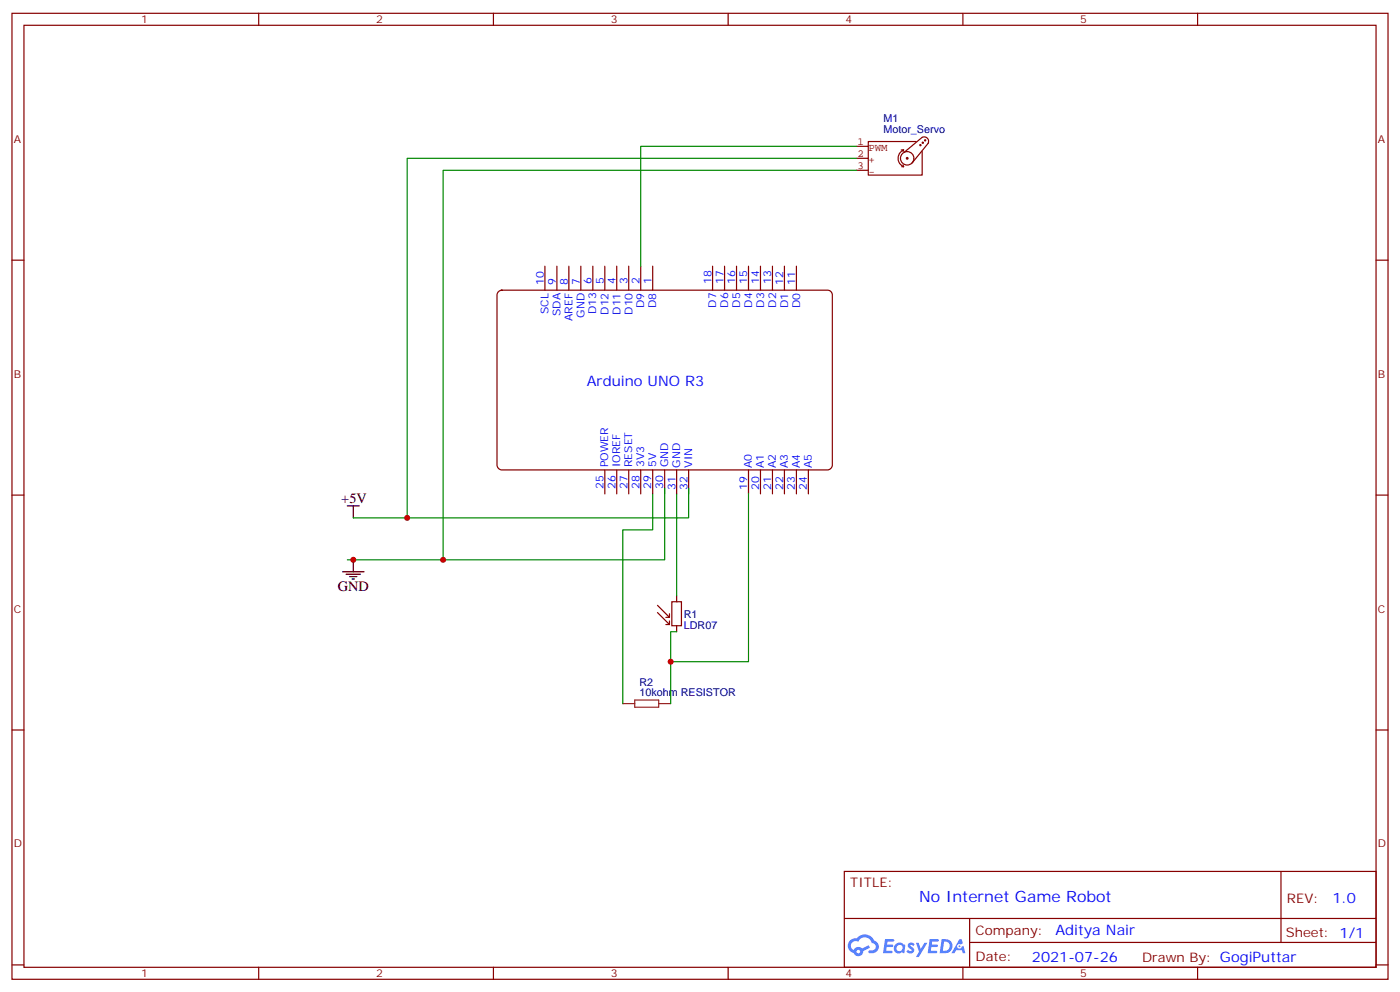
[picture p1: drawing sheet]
<svg xmlns="http://www.w3.org/2000/svg" width="412mm" height="292mm" viewBox="0 0 412 292" stroke-linecap="round" stroke-linejoin="round" font-family="sans-serif">
<g fill="none" stroke="#870000" stroke-width=".35">
<path d="M3.5 3.9h405.4v284.4h-405.4zM7.1 7.4h398.2v277.3h-398.2zM76.2 3.9v3.5M145.3 3.9v3.5M214.5 3.9v3.5M283.6 3.9v3.5M352.8 3.9v3.5M3.5 76.6h3.6M405.3 76.6h3.6M3.5 145.7h3.6M405.3 145.7h3.6M3.5 214.9h3.6"/>
<path d="M405.3 214.9h3.6M248.7 256.5h156.6v28.2h-156.6zM377.3 256.5v20.9M248.7 270.4h156.5M285.6 277.4h119.6M285.6 270.4v14.1M3.5 284h3.6M76.2 284.7v3.6M145.3 284.7v3.6M214.5 284.7v3.6M283.6 284.7v3.6M352.8 284.7v3.6"/>
<path d="M405.3 284h3.6"/>
</g>
<g fill="#5487ff">
<path d="M267.7 277.7a1.22 1.22 0 0 1 1.7 .2l-.4 .6a.47 .47 0 0 0-.3-.4 .47 .47 0 0 0-.5 .2l.1 .2a1.14 1.14 0 0 1 .8 1.8 1.14 1.14 0 0 1-1.9 0l-.2-.2 .5-.6 .7 .5a.29 .29 0 0 0 .3-.3 .29 .29 0 0 0-.2-.3 1.04 1.04 0 0 1-.6-1.7z"/>
<path d="M260.7 276.4h2.4l.3 .2-.2 .5-1.8 .1-.1 .8h1.5l.3 .4-.3 .4h-1.6l-.2 1.1h1.7l.2 .3-.2 .3-2.6 .1z"/>
<path d="M273.8 276.4h2.4l.3 .2-.1 .5-1.8 .1-.2 .8h1.6l.3 .4-.4 .4h-1.6l-.1 1.1h1.7l.2 .3-.2 .3-2.6 .1z"/>
<path d="M282.6 276.4h.7l.3 1.3-.6 .3a.69 .69 0 0 0-1 .3 .69 .69 0 0 0 .4 .9 .69 .69 0 0 0 .9-.6l.5-.2 .6 2.2h-.8l-.2-.9h-1.8l-.5 .9h-.8z"/>
<path d="M269.8 277.5h.8l.6 1.8 1.1-1.8h.9l-2.6 4.2h-.8l.9-1.5z"/>
<path d="M277.4 276.4l-.6 4.2h1.3a2.11 2.11 0 0 0 2.5-2.1 2.11 2.11 0 0 0-2.5-2.1zM278.1 277.2a1.39 1.39 0 0 1 1.7 1.4 1.39 1.39 0 0 1-1.8 1.3h-.3z"/>
<path d="M263.7 278.1a1.54 1.54 0 0 0-.1 2.1 1.54 1.54 0 0 0 2.2 .1l.6 .3 .3-2.3-.2-.3h-.4a1.49 1.49 0 0 0-2.4 .1zM264 279.1a.94 .94 0 0 1 1.8 0 .94 .94 0 0 1-1.8 0z"/>
<path d="M250.4 276.8a2.18 2.18 0 0 0 1.1 3.7 1.44 1.44 0 0 0 1.6 .9 1.44 1.44 0 0 0 1.2-1.4l2-1-.5-.8-1.9 1a1.47 1.47 0 0 0-2.4 .4 1.39 1.39 0 0 1-.7-1.9 1.39 1.39 0 0 1 2-.5 2.12 2.12 0 0 1 2.2-1.3 2.12 2.12 0 0 1 1.9 1.7 1.14 1.14 0 0 1 1.1 1.4 1.14 1.14 0 0 1-1.7 .7 .43 .43 0 0 0-.5 .4 .43 .43 0 0 0 .4 .5 1.98 1.98 0 0 0 2.5-1.2 1.98 1.98 0 0 0-1.2-2.6 3.1 3.1 0 0 0-5.3-.6l-.9 .1zM252.3 280.1a.55 .55 0 0 1 1.1 0 .55 .55 0 0 1-1.1 0z"/>
<circle cx="282.6" cy="278.5" r=".26"/>
</g>
<g fill="none" stroke="#870000" stroke-width=".35">
<path d="M160.5 78.4v7M164 78.4v7M167.6 78.4v7M171.1 78.4v7M174.6 78.4v7M178.2 78.4v7M181.7 78.4v7M185.2 78.4v7M188.7 78.4v7M192.3 78.4v7M209.9 78.4v7M213.4 78.4v7"/>
<path d="M217 78.4v7M220.5 78.4v7M224 78.4v7M227.5 78.4v7M231.1 78.4v7M234.6 78.4v7M178.2 138.3v7.1M181.7 138.3v7.1M185.2 138.3v7.1M188.7 138.3v7.1M192.3 138.3v7.1M195.8 138.3v7.1"/>
<path d="M199.3 138.3v7.1M202.8 138.3v7.1M220.5 138.3v7.1M224 138.3v7.1M227.5 138.3v7.1M231.1 138.3v7.1M234.6 138.3v7.1M238.1 138.3v7.1"/>
</g>
<path d="M146.7 86l1.1-.6h96a1.41 1.41 0 0 1 1.4 1.4v50.1a1.51 1.51 0 0 1-1.4 1.4h-96a1.51 1.51 0 0 1-1.4-1.4v-50.1z" fill="none" stroke="#800000" stroke-width=".35"/>
<g fill="none" stroke="#850000" stroke-width=".35">
<path d="M252.2 43.1h3.6M252.2 46.6h3.6M252.2 50.1h3.6M265.5 44.1h.7M265.6 49.1h.6M266 48.5l.2 .6M266.2 44.1l-.2 .6M266.2 44.1a2.68 2.68 0 0 0-1.7 2.5 2.68 2.68 0 0 0 1.7 2.5M266.3 44.8l5.3-4.4a1.31 1.31 0 0 1 1.6 .3 1.31 1.31 0 0 1 .2 1.5l-4.8 5.8M267.5 46.6l-.3-.2-.2 .2 .4 .2M269.2 46.6a1.98 1.98 0 0 0-2.9-1.7 1.98 1.98 0 0 0-.2 3.4 1.98 1.98 0 0 0 3.1-1.5M269.9 41.7h-14.1v9.8h15.8v-7"/>
<path d="M271.3 42.7l-.2-.2-.2 .2 .3 .1M272 42l-.2-.2-.2 .2 .3 .1M272.7 41.3l-.2-.2-.2 .2 .4 .1M193.7 178.2l3.5 3.5M197.9 177.1h2.8v7.1h-2.8zM199.3 175.4v1.7M193.7 180.3l3.5 3.5M196.1 183.8h1.1M196.1 181.7h1.1M197.2 180.7v1M197.2 182.8v1M199.3 184.2v1.7"/>
</g>
<path d="M183.4 207.1h3.6M187 206.1h7v2.1h-7zM194 207.1h3.6" fill="none" stroke="#8c2424" stroke-width=".35"/>
<path d="M252.2 46.6h-132.3v105.8M252.2 50.1h-121.7v114.7M252.2 43.1h-63.5v35.3M192.3 145.4v10.6h-8.9v51.1M195.8 143.6v21.2h-93.5M199.3 145.4v30M202.8 143.6v8.8h-98.7M220.5 145.4v49.4h-22.9M199.3 185.9h-1.7v21.2" fill="none" stroke="#008700" stroke-width=".35"/>
<path d="M102.3 148.9h3.5M104.1 148.9v3.5M100.9 168.3h6.3M102 169h4.2M103 169.7h2.1M103.7 170.4h.7M104.1 164.8v3.5" fill="none" stroke="#000" stroke-width=".35"/>
<g fill="#c00">
<circle cx="197.6" cy="194.8" r=".88"/>
<circle cx="104.1" cy="164.8" r=".88"/>
<circle cx="119.9" cy="152.4" r=".88"/>
<circle cx="130.5" cy="164.8" r=".88"/>
</g>
<text font-size="4.6" fill="#00f" x="270.8" y="265.5">No Internet Game Robot</text>
<g font-size="4.2" fill="#00f">
<text x="172.9" y="113.6">Arduino UNO R3</text>
<text x="392.5" y="265.8">1.0</text>
<text x="310.9" y="275.3">Aditya Nair</text>
<text x="304" y="283.1">2021-07-26</text>
</g>
<g font-size="4.2">
<text x="100.5" y="148.2">+5V</text>
<text x="99.5" y="174">GND</text>
</g>
<g font-size="3.9" fill="#800">
<text x="250.5" y="261.1">TITLE:</text>
<text x="379.1" y="265.8">REV:</text>
<text x="287.4" y="275.3">Company:</text>
<text x="378.7" y="275.9">Sheet: 1/1</text>
<text x="287.4" y="283">Date:</text>
<text x="336.4" y="283.1">Drawn By: GogiPuttar</text>
</g>
<g font-size="3.2" fill="#800">
<text x="41.6" y="6.9">1</text>
<text x="110.8" y="6.9">2</text>
<text x="179.9" y="6.9">3</text>
<text x="249.1" y="6.9">4</text>
<text x="318.2" y="6.9">5</text>
<text x="4.1" y="42">A</text>
<text x="405.9" y="42">A</text>
<text x="4.1" y="111.2">B</text>
<text x="405.9" y="111.2">B</text>
<text x="4.1" y="180.3">C</text>
<text x="405.9" y="180.3">C</text>
<text x="4.1" y="249.4">D</text>
<text x="405.9" y="249.4">D</text>
<text x="41.6" y="287.7">1</text>
<text x="110.8" y="287.7">2</text>
<text x="179.9" y="287.7">3</text>
<text x="249.1" y="287.7">4</text>
<text x="318.2" y="287.7">5</text>
</g>
<g font-size="3.2" fill="#000080">
<text x="260.2" y="35.8">M1</text>
<text x="260.2" y="39">Motor_Servo</text>
<text x="201.4" y="185">LDR07</text>
<text x="201.4" y="181.8">R1</text>
<text x="188.4" y="201.8">R2</text>
<text x="188.4" y="205">10kohm RESISTOR</text>
</g>
<g font-size="3.2" fill="#840000">
<text x="252.6" y="42.7">1</text>
<text x="252.6" y="46.2">2</text>
<text x="255.8" y="44.6">PWM</text>
<text x="252.6" y="49.8">3</text>
<text x="255.8" y="48.1">+</text>
<text x="255.8" y="51.6">-</text>
</g>
<g font-size="3.2" fill="#00f">
<text x="160.2" y="83.8" transform="rotate(-90 160.2 83.8)">10</text>
<text x="163.7" y="83.8" transform="rotate(-90 163.7 83.8)">9</text>
<text x="167.2" y="83.8" transform="rotate(-90 167.2 83.8)">8</text>
<text x="170.8" y="83.8" transform="rotate(-90 170.8 83.8)">7</text>
<text x="174.2" y="83.6" transform="rotate(-90 174.2 83.6)">6</text>
<text x="177.9" y="83.7" transform="rotate(-90 177.9 83.7)">5</text>
<text x="181.3" y="83.7" transform="rotate(-90 181.3 83.7)">4</text>
<text x="184.9" y="83.7" transform="rotate(-90 184.9 83.7)">3</text>
<text x="188.4" y="83.7" transform="rotate(-90 188.4 83.7)">2</text>
<text x="191.9" y="83.7" transform="rotate(-90 191.9 83.7)">1</text>
<text x="209.5" y="83.6" transform="rotate(-90 209.5 83.6)">18</text>
<text x="213.1" y="83.6" transform="rotate(-90 213.1 83.6)">17</text>
<text x="216.6" y="83.6" transform="rotate(-90 216.6 83.6)">16</text>
<text x="220.1" y="83.6" transform="rotate(-90 220.1 83.6)">15</text>
<text x="223.7" y="83.6" transform="rotate(-90 223.7 83.6)">14</text>
<text x="227.2" y="83.6" transform="rotate(-90 227.2 83.6)">13</text>
<text x="230.7" y="83.8" transform="rotate(-90 230.7 83.8)">12</text>
<text x="234.3" y="83.8" transform="rotate(-90 234.3 83.8)">11</text>
<text x="161.6" y="92.4" transform="rotate(-90 161.6 92.4)">SCL</text>
<text x="165.1" y="93.1" transform="rotate(-90 165.1 93.1)">SDA</text>
<text x="168.7" y="94.5" transform="rotate(-90 168.7 94.5)">AREF</text>
<text x="172.2" y="93.6" transform="rotate(-90 172.2 93.6)">GND</text>
<text x="175.6" y="92.5" transform="rotate(-90 175.6 92.5)">D13</text>
<text x="179.3" y="92.6" transform="rotate(-90 179.3 92.6)">D12</text>
<text x="182.7" y="92.6" transform="rotate(-90 182.7 92.6)">D11</text>
<text x="186.3" y="92.6" transform="rotate(-90 186.3 92.6)">D10</text>
<text x="189.8" y="90.6" transform="rotate(-90 189.8 90.6)">D9</text>
<text x="193.3" y="90.6" transform="rotate(-90 193.3 90.6)">D8</text>
<text x="211" y="90.6" transform="rotate(-90 211 90.6)">D7</text>
<text x="214.5" y="90.6" transform="rotate(-90 214.5 90.6)">D6</text>
<text x="218" y="90.6" transform="rotate(-90 218 90.6)">D5</text>
<text x="221.5" y="90.6" transform="rotate(-90 221.5 90.6)">D4</text>
<text x="225.1" y="90.6" transform="rotate(-90 225.1 90.6)">D3</text>
<text x="228.6" y="90.6" transform="rotate(-90 228.6 90.6)">D2</text>
<text x="232.2" y="90.7" transform="rotate(-90 232.2 90.7)">D1</text>
<text x="235.7" y="90.7" transform="rotate(-90 235.7 90.7)">D0</text>
<text x="179.2" y="137.5" transform="rotate(-90 179.2 137.5)">POWER</text>
<text x="182.7" y="137.5" transform="rotate(-90 182.7 137.5)">IOREF</text>
<text x="186.2" y="137.5" transform="rotate(-90 186.2 137.5)">RESET</text>
<text x="189.7" y="137.5" transform="rotate(-90 189.7 137.5)">3V3</text>
<text x="193.3" y="137.5" transform="rotate(-90 193.3 137.5)">5V</text>
<text x="196.8" y="137.5" transform="rotate(-90 196.8 137.5)">GND</text>
<text x="200.4" y="137.6" transform="rotate(-90 200.4 137.6)">GND</text>
<text x="203.9" y="137.6" transform="rotate(-90 203.9 137.6)">VIN</text>
<text x="221.5" y="137.7" transform="rotate(-90 221.5 137.7)">A0</text>
<text x="225" y="137.7" transform="rotate(-90 225 137.7)">A1</text>
<text x="228.5" y="137.7" transform="rotate(-90 228.5 137.7)">A2</text>
<text x="232.1" y="137.7" transform="rotate(-90 232.1 137.7)">A3</text>
<text x="235.6" y="137.7" transform="rotate(-90 235.6 137.7)">A4</text>
<text x="239.1" y="137.7" transform="rotate(-90 239.1 137.7)">A5</text>
<text x="177.8" y="144" transform="rotate(-90 177.8 144)">25</text>
<text x="181.3" y="144" transform="rotate(-90 181.3 144)">26</text>
<text x="184.8" y="144" transform="rotate(-90 184.8 144)">27</text>
<text x="188.3" y="144" transform="rotate(-90 188.3 144)">28</text>
<text x="191.9" y="144" transform="rotate(-90 191.9 144)">29</text>
<text x="195.4" y="144" transform="rotate(-90 195.4 144)">30</text>
<text x="199" y="144.1" transform="rotate(-90 199 144.1)">31</text>
<text x="202.5" y="144.1" transform="rotate(-90 202.5 144.1)">32</text>
<text x="220.1" y="144.2" transform="rotate(-90 220.1 144.2)">19</text>
<text x="223.6" y="144.2" transform="rotate(-90 223.6 144.2)">20</text>
<text x="227.1" y="144.2" transform="rotate(-90 227.1 144.2)">21</text>
<text x="230.6" y="144.2" transform="rotate(-90 230.6 144.2)">22</text>
<text x="234.2" y="144.2" transform="rotate(-90 234.2 144.2)">23</text>
<text x="237.7" y="144.2" transform="rotate(-90 237.7 144.2)">24</text>
</g>
</svg>
